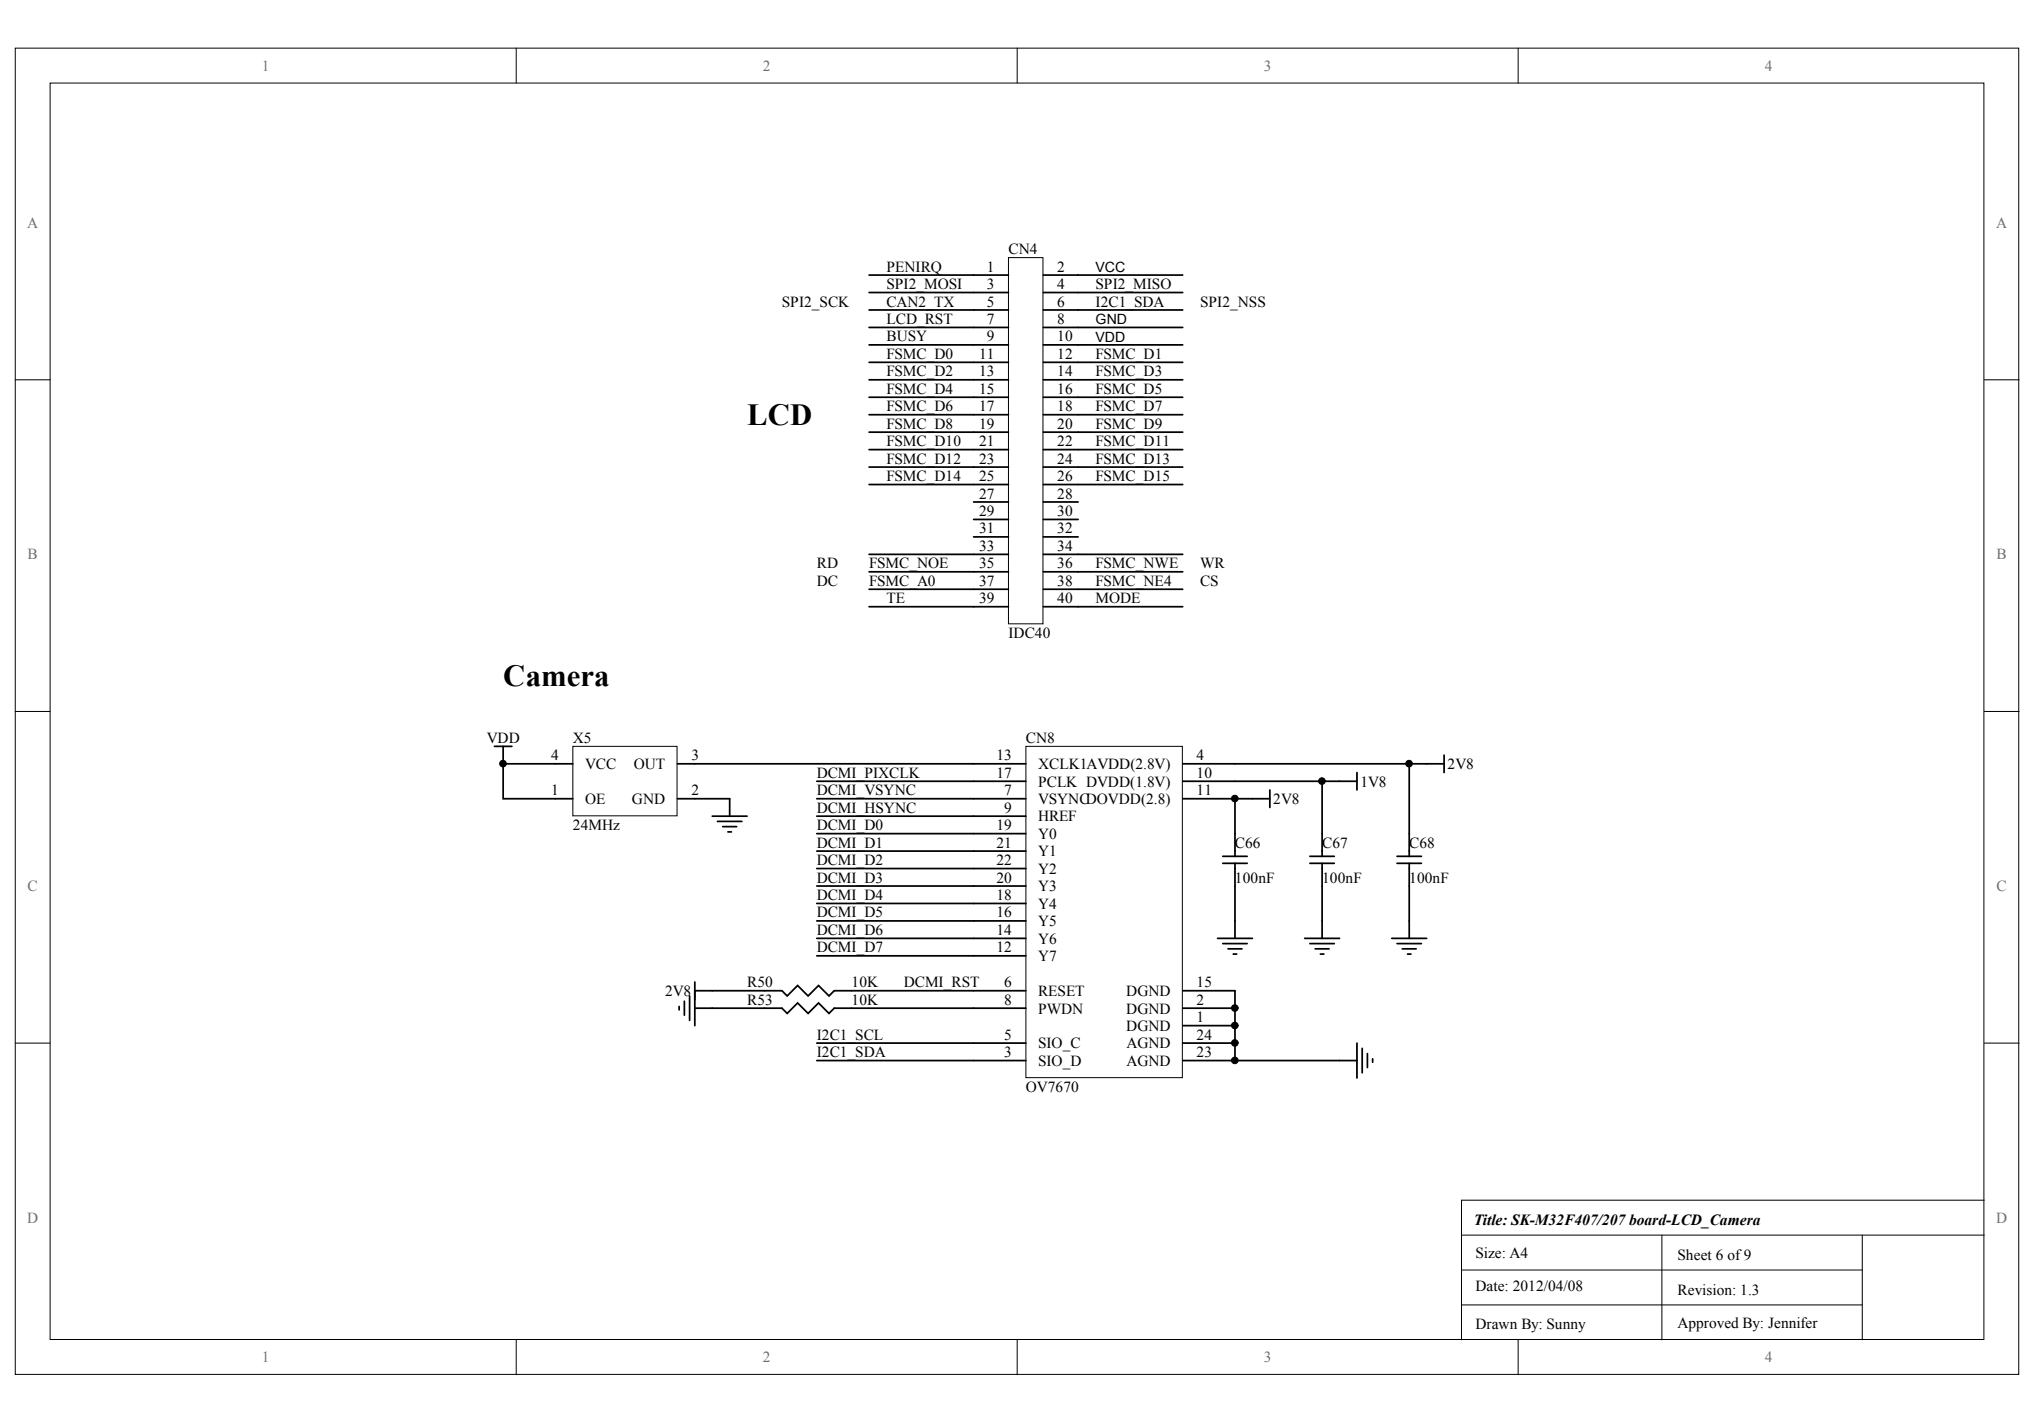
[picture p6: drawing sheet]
<svg xmlns="http://www.w3.org/2000/svg" width="288mm" height="201mm" viewBox="0 0 288 201" stroke-linecap="round" stroke-linejoin="round" font-family="sans-serif">
<g fill="#fff" stroke="#000" stroke-width=".14">
<path d="M2.2 6.8h282.7v187.1h-282.7z"/>
<path d="M7.1 11.7h272.8v177.3h-272.8z"/>
</g>
<path d="M72.8 6.8v4.9M143.5 6.8v4.9M214.2 6.8v4.9M2.2 53.6h4.9M280 53.6h4.9M2.2 100.4h4.9M280 100.4h4.9M2.2 147.2h4.9M280 147.2h4.9M72.8 189.1v4.9M143.5 189.1v4.9M214.2 189.1v4.9" fill="none" stroke="#000" stroke-width=".14"/>
<path d="M142.3 36.4h4.9v51.6h-4.9z" fill="#fff" stroke="#000" stroke-width=".14"/>
<g fill="none" stroke="#000" stroke-width=".25">
<path d="M122.6 38.8h19.7M147.2 38.8h19.7M122.6 41.3h19.7M122.6 43.7h19.7M122.6 46.2h19.7M122.6 48.7h19.7M122.6 51.1h19.7M122.6 53.6h19.7M122.6 56.1h19.7M122.6 58.5h19.7M147.2 41.3h19.7M147.2 43.7h19.7"/>
<path d="M147.2 46.2h19.7M147.2 48.7h19.7M147.2 51.1h19.7M147.2 53.6h19.7M147.2 56.1h19.7M147.2 58.5h19.7M122.6 61h19.7M122.6 63.4h19.7M122.6 65.9h19.7M122.6 68.4h19.7M122.6 78.2h19.7M137.4 70.8h4.9"/>
<path d="M137.4 73.3h4.9M137.4 75.8h4.9M147.2 61h19.7M147.2 63.4h19.7M147.2 65.9h19.7M147.2 68.4h19.7M147.2 70.8h4.9M147.2 73.3h4.9M147.2 75.8h4.9M147.2 78.2h19.7M122.6 80.7h19.7M122.6 83.2h19.7"/>
<path d="M122.6 85.6h19.7M147.2 80.7h19.7M147.2 83.2h19.7M147.2 85.6h19.7"/>
</g>
<path d="M144.8 105.3h22v46.8h-22z" fill="#fff" stroke="#000" stroke-width=".14"/>
<g fill="none" stroke="#000" stroke-width=".25">
<path d="M137.4 107.8h7.4M137.4 110.2h7.4M137.4 112.7h7.4M137.4 115.2h7.4M137.4 117.6h7.4M166.9 107.8h7.4M166.9 110.2h7.4M166.9 112.7h7.4M137.4 120.1h7.4M137.4 122.6h7.4M137.4 125h7.4M137.4 127.5h7.4"/>
<path d="M137.4 130h7.4M137.4 132.4h7.4M137.4 134.9h7.4M137.4 139.8h7.4M166.9 139.8h7.4M137.4 142.3h7.4M137.4 147.2h7.4M137.4 149.7h7.4M166.9 142.3h7.4M166.9 147.2h7.4M166.9 149.7h7.4M166.9 144.7h7.4"/>
</g>
<path d="M80.8 105.3h14.7v9.8h-14.7z" fill="#fff" stroke="#000" stroke-width=".14"/>
<g fill="none" stroke="#000" stroke-width=".25">
<path d="M69.8 105.3h2.4M71 105.3v2.5M80.8 107.8h-9.8v4.9h9.8M95.6 107.8h41.8M95.6 112.7h7.4v2.5M100.5 115.2h4.9M101.2 115.9h3.5M102 116.7h1.9M102.7 117.4h.5M115.3 112.7h22.1M115.3 115.2h22.1M115.3 110.2h22.1"/>
<path d="M115.3 117.6h22.1M174.3 107.8h29.5M174.3 110.2h17.2M179.2 112.7h-4.9v8.1M179.2 111.5v2.4M186.6 110.2v10.6M191.5 109v2.5M198.9 107.8v13M203.8 106.6v2.4M98 139.8h12.3l.8 .7 1.5-1.4 1.4 1.4 1.5-1.4 1.5 1.4 .7-.7h19.7M98 138.6v6.1M115.3 120.1h22.1"/>
<path d="M115.3 122.6h22.1M115.3 125h22.1M115.3 127.5h22.1M115.3 130h22.1M115.3 132.4h22.1M115.3 134.9h22.1M171.8 132.4h4.9M172.5 121.8h3.5M172.5 120.8h3.5M172.5 133.2h3.5M173.3 133.9h2M174 134.6h.5"/>
<path d="M174.3 139.8v9.9h17.2M174.3 121.8v10.6M184.1 132.4h4.9M184.8 121.8h3.5M184.8 120.8h3.5M184.8 133.2h3.5M185.6 133.9h1.9M186.3 134.6h.5M186.6 121.8v10.6M196.4 132.4h4.9M197.1 121.8h3.5M197.1 120.8h3.5"/>
<path d="M197.1 133.2h3.5M197.9 133.9h1.9M198.6 134.6h.5M198.9 121.8v10.6M95.8 142v.5M96.6 141.3v2M97.3 140.5v3.5M98 142.3h12.3l.8 .7 1.5-1.5 1.4 1.5 1.5-1.5 1.5 1.5 .7-.7h19.7M115.3 147.2h22.1M115.3 149.7h22.1M191.5 147.2v4.9M192.2 147.9v3.5"/>
<path d="M193 148.7v1.9M193.7 149.4v.5"/>
</g>
<path d="M206.2 174.3h73.8M206.2 179.2h56.6M234.5 174.3v14.8M262.8 174.3v14.8M280 169.4h-73.8v19.7M206.2 184.1h56.6" fill="none" stroke="#000" stroke-width=".14"/>
<g fill="#000" stroke="#000" stroke-width=".14">
<circle cx="71" cy="107.8" r=".47"/>
<circle cx="174.2" cy="112.7" r=".47"/>
<circle cx="186.5" cy="110.2" r=".47"/>
<circle cx="198.8" cy="107.8" r=".47"/>
<circle cx="174.2" cy="142.2" r=".47"/>
<circle cx="174.2" cy="144.7" r=".47"/>
<circle cx="174.2" cy="149.6" r=".47"/>
<circle cx="174.2" cy="147.2" r=".47"/>
</g>
<g font-size="4.3">
<text x="105.4" y="59.9">LCD</text>
<text x="71" y="96.9">Camera</text>
</g>
<g font-size="2.2" fill="#716f64">
<text x="37" y="10">1</text>
<text x="107.7" y="10">2</text>
<text x="178.4" y="10">3</text>
<text x="249" y="10">4</text>
<text x="3.8" y="32.1">A</text>
<text x="281.7" y="32.1">A</text>
<text x="3.9" y="78.9">B</text>
<text x="281.7" y="78.9">B</text>
<text x="3.9" y="125.7">C</text>
<text x="281.7" y="125.7">C</text>
<text x="3.8" y="172.5">D</text>
<text x="281.7" y="172.5">D</text>
<text x="37" y="192.3">1</text>
<text x="107.7" y="192.3">2</text>
<text x="178.4" y="192.3">3</text>
<text x="249" y="192.3">4</text>
</g>
<g font-size="2.2">
<text x="142.3" y="35.9">CN4</text>
<text x="125.1" y="40.8">SPI2_MOSI</text>
<text x="125.1" y="38.3">PENIRQ</text>
<text x="139.2" y="38.3">1</text>
<text x="139.2" y="40.8">3</text>
<text x="149.2" y="38.3">2</text>
<text x="149.2" y="40.8">4</text>
<text x="154.6" y="40.8">SPI2_MISO</text>
<text x="110.3" y="43.3">SPI2_SCK</text>
<text x="125.1" y="45.7">LCD_RST</text>
<text x="125.1" y="43.3">CAN2_TX</text>
<text x="139.2" y="43.3">5</text>
<text x="139.2" y="45.7">7</text>
<text x="149.2" y="43.3">6</text>
<text x="149.2" y="45.7">8</text>
<text x="154.6" y="43.3">I2C1_SDA</text>
<text x="169.4" y="43.3">SPI2_NSS</text>
<text x="125.1" y="53.1">FSMC_D2</text>
<text x="125.1" y="50.6">FSMC_D0</text>
<text x="125.1" y="48.2">BUSY</text>
<text x="138.2" y="50.6">11</text>
<text x="138.2" y="53.1">13</text>
<text x="139.2" y="48.2">9</text>
<text x="149.2" y="48.2">10</text>
<text x="149.2" y="50.6">12</text>
<text x="149.2" y="53.1">14</text>
<text x="154.6" y="53.1">FSMC_D3</text>
<text x="154.6" y="50.6">FSMC_D1</text>
<text x="125.1" y="58">FSMC_D6</text>
<text x="125.1" y="55.6">FSMC_D4</text>
<text x="138.2" y="55.6">15</text>
<text x="138.2" y="58">17</text>
<text x="149.2" y="55.6">16</text>
<text x="149.2" y="58">18</text>
<text x="154.6" y="55.6">FSMC_D5</text>
<text x="154.6" y="58">FSMC_D7</text>
<text x="125.1" y="60.5">FSMC_D8</text>
<text x="125.1" y="65.4">FSMC_D12</text>
<text x="125.1" y="63">FSMC_D10</text>
<text x="138.2" y="60.5">19</text>
<text x="138.2" y="63">21</text>
<text x="138.2" y="65.4">23</text>
<text x="149.2" y="60.5">20</text>
<text x="149.2" y="63">22</text>
<text x="149.2" y="65.4">24</text>
<text x="154.6" y="65.4">FSMC_D13</text>
<text x="154.6" y="60.5">FSMC_D9</text>
<text x="154.6" y="63">FSMC_D11</text>
<text x="125.1" y="67.9">FSMC_D14</text>
<text x="138.2" y="67.9">25</text>
<text x="138.2" y="70.4">27</text>
<text x="149.2" y="67.9">26</text>
<text x="149.2" y="70.4">28</text>
<text x="154.6" y="67.9">FSMC_D15</text>
<text x="138.2" y="72.8">29</text>
<text x="138.2" y="75.3">31</text>
<text x="138.2" y="77.7">33</text>
<text x="149.2" y="72.8">30</text>
<text x="149.2" y="75.3">32</text>
<text x="149.2" y="77.7">34</text>
<text x="115.3" y="80.2">RD</text>
<text x="115.3" y="82.7">DC</text>
<text x="122.6" y="82.7">FSMC_A0</text>
<text x="122.6" y="80.2">FSMC_NOE</text>
<text x="138.2" y="80.2">35</text>
<text x="138.2" y="82.7">37</text>
<text x="149.2" y="80.2">36</text>
<text x="149.2" y="82.7">38</text>
<text x="154.6" y="82.7">FSMC_NE4</text>
<text x="154.6" y="80.2">FSMC_NWE</text>
<text x="169.4" y="80.2">WR</text>
<text x="169.4" y="82.7">CS</text>
<text x="125.1" y="85.1">TE</text>
<text x="138.2" y="85.1">39</text>
<text x="149.2" y="85.1">40</text>
<text x="154.6" y="85.1">MODE</text>
<text x="142.3" y="90.1">IDC40</text>
<text x="68.7" y="104.8">VDD</text>
<text x="77.8" y="107.3">4</text>
<text x="80.8" y="104.8">X5</text>
<text x="97.6" y="107.3">3</text>
<text x="140.6" y="107.3">13</text>
<text x="144.8" y="104.8">CN8</text>
<text x="168.9" y="107.3">4</text>
<text x="77.8" y="112.2">1</text>
<text x="82.6" y="108.5">VCC</text>
<text x="82.6" y="113.5">OE</text>
<text x="89.2" y="113.5">GND</text>
<text x="89.4" y="108.5">OUT</text>
<text x="97.6" y="112.2">2</text>
<text x="115.3" y="109.8">DCMI_PIXCLK</text>
<text x="115.3" y="112.2">DCMI_VSYNC</text>
<text x="140.6" y="109.8">17</text>
<text x="141.7" y="112.2">7</text>
<text x="146.5" y="108.5">XCLK1AVDD(2.8V)</text>
<text x="146.5" y="111">PCLK DVDD(1.8V)</text>
<text x="146.5" y="113.5">VSYNCDOVDD(2.8)</text>
<text x="168.9" y="109.8">10</text>
<text x="168.9" y="112.2">11</text>
<text x="179.7" y="113.5">2V8</text>
<text x="192" y="111">1V8</text>
<text x="204.3" y="108.5">2V8</text>
<text x="80.8" y="117.2">24MHz</text>
<text x="115.3" y="114.7">DCMI_HSYNC</text>
<text x="115.3" y="117.2">DCMI_D0</text>
<text x="115.3" y="119.6">DCMI_D1</text>
<text x="140.6" y="117.2">19</text>
<text x="140.6" y="119.6">21</text>
<text x="141.7" y="114.7">9</text>
<text x="146.5" y="115.9">HREF</text>
<text x="146.5" y="118.4">Y0</text>
<text x="174.3" y="119.6">C66</text>
<text x="186.6" y="119.6">C67</text>
<text x="198.9" y="119.6">C68</text>
<text x="115.3" y="122.1">DCMI_D2</text>
<text x="115.3" y="124.5">DCMI_D3</text>
<text x="140.6" y="122.1">22</text>
<text x="140.6" y="124.5">20</text>
<text x="146.5" y="120.8">Y1</text>
<text x="146.5" y="123.3">Y2</text>
<text x="146.5" y="125.8">Y3</text>
<text x="174.3" y="124.5">100nF</text>
<text x="186.6" y="124.5">100nF</text>
<text x="198.9" y="124.5">100nF</text>
<text x="115.3" y="127">DCMI_D4</text>
<text x="115.3" y="129.5">DCMI_D5</text>
<text x="115.3" y="131.9">DCMI_D6</text>
<text x="140.6" y="127">18</text>
<text x="140.6" y="129.5">16</text>
<text x="140.6" y="131.9">14</text>
<text x="146.5" y="128.2">Y4</text>
<text x="146.5" y="130.7">Y5</text>
<text x="115.3" y="134.4">DCMI_D7</text>
<text x="140.6" y="134.4">12</text>
<text x="146.5" y="133.2">Y6</text>
<text x="146.5" y="135.6">Y7</text>
<text x="93.8" y="140.6">2V8</text>
<text x="105.4" y="139.3">R50</text>
<text x="105.4" y="141.8">R53</text>
<text x="120.2" y="139.3">10K</text>
<text x="120.2" y="141.8">10K</text>
<text x="127.6" y="139.3">DCMI_RST</text>
<text x="141.7" y="139.3">6</text>
<text x="141.7" y="141.8">8</text>
<text x="146.5" y="140.6">RESET</text>
<text x="146.5" y="143">PWDN</text>
<text x="158.9" y="140.6">DGND</text>
<text x="158.9" y="143">DGND</text>
<text x="168.9" y="139.3">15</text>
<text x="168.9" y="141.8">2</text>
<text x="115.3" y="149.2">I2C1_SDA</text>
<text x="115.3" y="146.7">I2C1_SCL</text>
<text x="141.7" y="146.7">5</text>
<text x="141.7" y="149.2">3</text>
<text x="146.5" y="147.9">SIO_C</text>
<text x="158.9" y="145.5">DGND</text>
<text x="159" y="147.9">AGND</text>
<text x="168.9" y="144.2">1</text>
<text x="168.9" y="146.7">24</text>
<text x="168.9" y="149.2">23</text>
<text x="144.8" y="154.1">OV7670</text>
<text x="146.5" y="150.4">SIO_D</text>
<text x="159" y="150.4">AGND</text>
<text x="208" y="172.8">Title: SK-M32F407/207 board-LCD_Camera</text>
<text x="208.2" y="177.5">Size: A4</text>
<text x="236.7" y="177.7">Sheet 6 of9</text>
<text x="208.2" y="182.2">Date: 2012/04/08</text>
<text x="236.7" y="182.7">Revision: 1.3</text>
<text x="208.2" y="187.6">Drawn By: Sunny</text>
<text x="236.7" y="187.4">Approved By: Jennifer</text>
</g>
<g font-size="2">
<text x="154.6" y="38.4">VCC</text>
<text x="154.6" y="45.8">GND</text>
<text x="154.6" y="48.2">VDD</text>
</g>
</svg>
